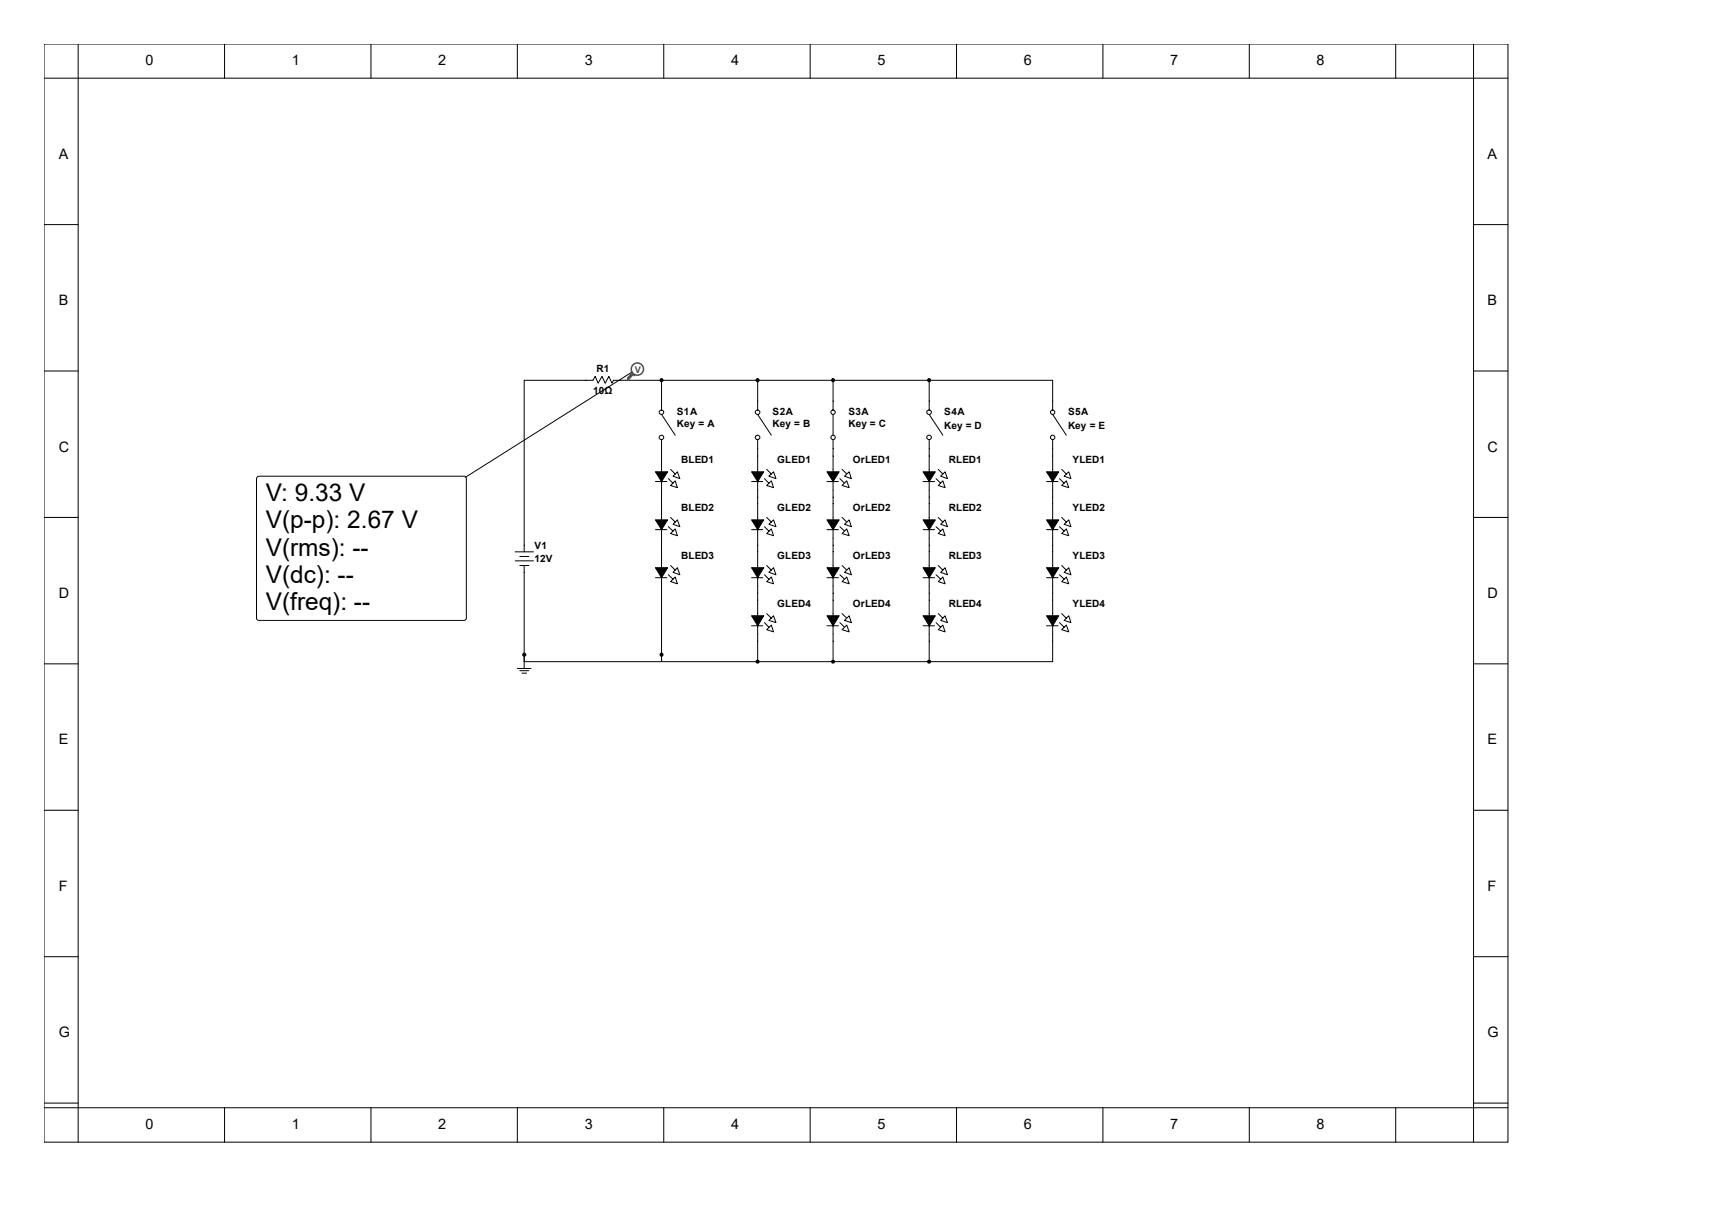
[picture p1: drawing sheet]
<svg xmlns="http://www.w3.org/2000/svg" width="297mm" height="210mm" viewBox="0 0 297 210" stroke-linecap="round" stroke-linejoin="round" font-family="sans-serif">
<g fill="none" stroke="#000" stroke-width=".17">
<path d="M7.6 7.6h254v190.5h-254zM7.6 13.6h254M13.6 7.6v190.5M39 7.6v6M64.4 7.6v6M89.8 7.6v6M115.2 7.6v6M140.6 7.6v6M166 7.6v6M191.4 7.6v6M216.8 7.6v6M242.2 7.6v6"/>
<path d="M255.7 7.6v190.5M7.6 39h6M255.7 39h5.9M7.6 64.4h6M114.8 79.1v7.1M131.5 79.1v7.1M255.7 64.4h5.9M7.6 89.8h6M89.4 95.7h3.2M89.4 97.3h3.2M90.2 96.5h1.6M90.2 98.1h1.6"/>
<path d="M90.9 94.5v1.2M90.9 98.1v1.2M113.7 83.5h2M116 83l.8 .8M116.3 84.2l.9-.8 .3 1.2zM116.3 81.4l.9 .8M116.8 82.6l.7-.8 .5 1.2zM130.4 83.5h1.9M132.6 83l.8 .8M133 84.2l.8-.8 .4 1.2zM133 81.4l.8 .8M133.4 82.6l.8-.8 .4 1.2z"/>
<path d="M143.5 83.5h2M144.5 81.4v3.6M145.7 83l.8 .8M146.1 81.4l.8 .8M255.7 89.8h5.9M7.6 115.2h6M89.8 116h2.3M90.2 116.3h1.6M90.6 116.8h.8M90.9 114.8v1.2M255.7 115.2h5.9M7.6 140.6h6"/>
<path d="M255.7 140.6h5.9M7.6 166h6M255.7 166h5.9M7.6 191.4h6M7.6 192.2h254M39 192.2v5.9M64.4 192.2v5.9M89.8 192.2v5.9M115.2 192.2v5.9M140.6 192.2v5.9M166 192.2v5.9M191.4 192.2v5.9"/>
<path d="M216.8 192.2v5.9M242.2 192.2v5.9M255.7 191.4h5.9"/>
</g>
<g fill="#000" stroke="#000" stroke-width=".17">
<path d="M113.7 81.8h2.1l-1 1.7z" fill-rule="evenodd"/>
<path d="M130.4 81.8h2.1l-1 1.7z" fill-rule="evenodd"/>
<path d="M143.5 81.8h2.1l-1.1 1.7z" fill-rule="evenodd"/>
</g>
<g fill="#fff" stroke="#000" stroke-width=".17">
<path d="M146.5 82.6l.8-.8 .4 1.2z" fill-rule="evenodd"/>
<path d="M146.1 84.2l.8-.8 .4 1.2z" fill-rule="evenodd"/>
</g>
<g fill="none" stroke="#000" stroke-width=".17">
<path d="M107.6 66h-1.2l-.2 .5-.6-1.2-.6 1.2-.5-1.2-.7 1.2-.5-1.2-.4 .7h-12v28.5M114.8 69.5v1.6M114.8 76.3v2.8M114.8 71.9l2.4 3.6M131.5 69.5v1.6M131.5 76.3v2.8M131.5 71.9l2.3 3.6M144.5 69.5v1.6M144.5 71.9v3.6M144.5 76.3v1.6M144.5 79.1v2.3M161.2 79.1v7.1"/>
<path d="M90.9 99.3v15.5M113.7 91.9h2M114.8 86.2v28.6h-23.9v-1.2M116 91.4l.8 .7M116 99.7l.8 .8M116.3 89.8l.9 .8M116.3 98.1l.9 .8M116.8 90.9l.7-.7 .5 1.2zM117.2 91.8l.3 1.1-1.2-.3zM117.5 98.5l.5 1.2-1.2-.4zM130.4 91.9h1.9M131.5 86.2v25"/>
<path d="M132.6 91.4l.8 .7M132.6 99.7l.8 .8M133 89.8l.8 .8M133 98.1l.8 .8M133.4 90.9l.8-.7 .4 1.2zM133.8 91.8l.4 1.1-1.2-.3zM134.2 98.5l.4 1.2-1.2-.4zM143.5 91.9h2M144.5 85v1.2M144.5 89.8v3.6M145.7 91.4l.8 .7M146.1 89.8l.8 .8"/>
<path d="M160.2 83.5h2M162.4 83l.8 .8M162.8 84.2l.8-.8 .4 1.2zM162.8 81.4l.8 .8M163.2 82.6l.8-.8 .4 1.2zM181.6 91.9h2M182.6 87.4v7.1M183.8 91.4l.8 .7M184.2 89.8l.8 .8M184.6 90.9l.8-.7 .4 1.2zM185 91.8l.4 1.1-1.2-.3zM113.7 100.2h2"/>
<path d="M116.3 100.9l.9-.8 .3 1.2zM130.4 100.2h1.9M130.4 108.6h1.9M132.6 108l.8 .8M133 100.9l.8-.8 .4 1.2zM133 106.4l.8 .8M133.4 107.6l.8-.8 .4 1.2zM133.8 108.4l.4 1.2-1.2-.4z"/>
<circle cx="114.8" cy="75.9" r=".39"/>
<circle cx="114.8" cy="71.5" r=".39"/>
<circle cx="131.4" cy="71.5" r=".39"/>
<circle cx="131.4" cy="75.9" r=".39"/>
<circle cx="144.5" cy="75.9" r=".38"/>
<circle cx="144.5" cy="71.5" r=".38"/>
</g>
<g fill="#000" stroke="#000" stroke-width=".17">
<path d="M113.7 90.2h2.1l-1 1.7z" fill-rule="evenodd"/>
<path d="M113.7 98.5h2.1l-1 1.7z" fill-rule="evenodd"/>
<path d="M130.4 90.2h2.1l-1 1.7z" fill-rule="evenodd"/>
<path d="M130.4 98.5h2.1l-1 1.7z" fill-rule="evenodd"/>
<path d="M143.5 90.2h2.1l-1.1 1.7z" fill-rule="evenodd"/>
<path d="M160.2 81.8h2.1l-1.1 1.7z" fill-rule="evenodd"/>
<path d="M181.6 90.2h2.1l-1.1 1.7z" fill-rule="evenodd"/>
<path d="M130.4 106.8h2.1l-1 1.8z" fill-rule="evenodd"/>
<circle cx="91" cy="113.6" r=".28"/>
<circle cx="114.8" cy="113.6" r=".27"/>
</g>
<g fill="#fff" stroke="#000" stroke-width=".17">
<path d="M146.5 90.9l.8-.7 .4 1.2z" fill-rule="evenodd"/>
<path d="M146.1 92.6l.8-.8 .4 1.1z" fill-rule="evenodd"/>
</g>
<path d="M144.5 87.4v2.4M144.5 93.4v1.1M144.5 98.1v3.6M145.7 99.7l.8 .8M146.1 98.1l.8 .8M143.5 100.2h2" fill="none" stroke="#000" stroke-width=".17"/>
<path d="M143.5 98.5h2.1l-1.1 1.7z" fill-rule="evenodd" fill="#000" stroke="#000" stroke-width=".17"/>
<g fill="#fff" stroke="#000" stroke-width=".17">
<path d="M146.5 99.3l.8-.8 .4 1.2z" fill-rule="evenodd"/>
<path d="M146.1 100.9l.8-.8 .4 1.2z" fill-rule="evenodd"/>
</g>
<path d="M144.5 95.7v2.4M143.5 108.6h2M144.5 101.7v1.2M144.5 106.4v3.6M145.7 108l.8 .8M146.1 106.4l.8 .8" fill="none" stroke="#000" stroke-width=".17"/>
<path d="M143.5 106.8h2.1l-1.1 1.8z" fill-rule="evenodd" fill="#000" stroke="#000" stroke-width=".17"/>
<g fill="#fff" stroke="#000" stroke-width=".17">
<path d="M146.5 107.6l.8-.8 .4 1.2z" fill-rule="evenodd"/>
<path d="M146.1 109.2l.8-.8 .4 1.2z" fill-rule="evenodd"/>
</g>
<g fill="none" stroke="#000" stroke-width=".17">
<path d="M107.6 66h7.2v3.5M114.8 66h29.7M131.5 66v3.5M144.5 66h38.1v5.1M144.5 66v3.5M144.5 77.9v1.2M161.2 66v5.1M161.2 76.3v2.8M161.2 71.9l2.4 3.6M182.6 76.3v11.1M182.6 71.9l2.4 3.6M144.5 86.2v1.2"/>
<path d="M144.5 94.5v1.2M160.2 91.9h2M161.2 86.2v28.6h-16.7M162.4 91.4l.8 .7M162.4 99.7l.8 .8M162.8 89.8l.8 .8M162.8 98.1l.8 .8M163.2 90.9l.8-.7 .4 1.2zM163.6 91.8l.4 1.1-1.2-.3zM164 98.5l.4 1.2-1.2-.4zM181.6 83.5h2M182.6 94.5v20.3h-21.4"/>
<path d="M183.8 99.7l.8 .8M183.8 83l.8 .8M184.2 98.1l.8 .8M184.2 81.4l.8 .8M184.6 82.6l.8-.8 .4 1.2zM185 83.4l.4 1.2-1.2-.4zM185.4 98.5l.4 1.2-1.2-.4zM131.5 111.2v3.6h-16.7v-1.2M144.5 110v4.8h-13M144.5 102.9v3.5M160.2 100.2h2M160.2 108.6h2"/>
<path d="M162.4 108l.8 .8M162.8 100.9l.8-.8 .4 1.2zM162.8 106.4l.8 .8M163.6 108.4l.4 1.2-1.2-.4zM164 106.8l.4 1.2-1.2-.4zM181.6 100.2h2M181.6 108.6h2M183.8 108l.8 .8M184.2 106.4l.8 .8M185 100.1l.4 1.2-1.2-.4zM185 108.4l.4 1.2-1.2-.4zM185.4 106.8l.4 1.2-1.2-.4z"/>
<circle cx="161.2" cy="75.9" r=".39"/>
<circle cx="161.2" cy="71.5" r=".39"/>
<circle cx="182.6" cy="71.5" r=".38"/>
<circle cx="182.6" cy="75.9" r=".38"/>
</g>
<g fill="#000" stroke="#000" stroke-width=".17">
<path d="M160.2 90.2h2.1l-1.1 1.7z" fill-rule="evenodd"/>
<path d="M160.2 98.5h2.1l-1.1 1.7z" fill-rule="evenodd"/>
<path d="M181.6 98.5h2.1l-1.1 1.7z" fill-rule="evenodd"/>
<path d="M181.6 81.8h2.1l-1.1 1.7z" fill-rule="evenodd"/>
<path d="M160.2 106.8h2.1l-1.1 1.8z" fill-rule="evenodd"/>
<path d="M181.6 106.8h2.1l-1.1 1.8z" fill-rule="evenodd"/>
<circle cx="114.8" cy="65.9" r=".27"/>
<circle cx="131.4" cy="65.9" r=".28"/>
<circle cx="144.5" cy="65.9" r=".27"/>
<circle cx="161.2" cy="65.9" r=".28"/>
<circle cx="131.4" cy="114.8" r=".27"/>
<circle cx="144.5" cy="114.8" r=".26"/>
<circle cx="161.2" cy="114.8" r=".27"/>
</g>
<path d="M44.7 82.7h36l.2 .3v24.4l-.4 .2h-35.8l-.2-.4v-24.2z" fill-rule="evenodd" fill="#fff" stroke="#000" stroke-width=".17"/>
<path d="M110.5 64l-29.7 18.8" fill="none" stroke="#000" stroke-width=".17"/>
<path d="M109.5 64.8l.3 .3-.9 .9v-.4z" fill-rule="evenodd" fill="#505050"/>
<path d="M109.5 64.8l.3 .3-.9 .9v-.4z" fill="none" stroke="#505050" stroke-width=".17"/>
<path d="M109.5 64.5l.7 .6-.2 .1z" fill-rule="evenodd" fill="#505050"/>
<path d="M109.5 64.5l.7 .6-.2 .1z" fill="none" stroke="#505050" stroke-width=".17"/>
<circle cx="110.6" cy="64" r="1.06" fill="#fff"/>
<circle cx="110.6" cy="64" r="1.06" fill="none" stroke="#505050" stroke-width=".26"/>
<g font-size="4.2">
<text x="46.1" y="86.8">V: 9.33 V</text>
<text x="46.1" y="91.6">V(p-p): 2.67 V</text>
<text x="46.1" y="96.4">V(rms): --</text>
<text x="46.1" y="101.1">V(dc): --</text>
<text x="46.1" y="105.9">V(freq): --</text>
</g>
<g font-size="2.5">
<text x="25.2" y="11.2">0</text>
<text x="50.6" y="11.2">1</text>
<text x="76" y="11.2">2</text>
<text x="101.4" y="11.2">3</text>
<text x="126.8" y="11.2">4</text>
<text x="152.2" y="11.2">5</text>
<text x="177.6" y="11.2">6</text>
<text x="203" y="11.2">7</text>
<text x="228.4" y="11.2">8</text>
<text x="10.2" y="27.5">A</text>
<text x="258.1" y="27.5">A</text>
<text x="10.2" y="52.9">B</text>
<text x="258.1" y="52.9">B</text>
<text x="10.2" y="78.3">C</text>
<text x="258.1" y="78.3">C</text>
<text x="10.2" y="103.7">D</text>
<text x="258.1" y="103.7">D</text>
<text x="10.2" y="129.1">E</text>
<text x="258.1" y="129.1">E</text>
<text x="10.2" y="154.5">F</text>
<text x="258.1" y="154.5">F</text>
<text x="10.2" y="179.9">G</text>
<text x="258.1" y="179.9">G</text>
<text x="25.2" y="195.8">0</text>
<text x="50.6" y="195.8">1</text>
<text x="76" y="195.8">2</text>
<text x="101.4" y="195.8">3</text>
<text x="126.8" y="195.8">4</text>
<text x="152.2" y="195.8">5</text>
<text x="177.6" y="195.8">6</text>
<text x="203" y="195.8">7</text>
<text x="228.4" y="195.8">8</text>
</g>
<g font-size="1.7">
<text x="103.5" y="64.5">R1</text>
<text x="102.9" y="68.3">10Ω</text>
<text x="117.4" y="72">S1A</text>
<text x="117.4" y="74.1">Key = A</text>
<text x="134" y="72">S2A</text>
<text x="134" y="74.1">Key = B</text>
<text x="147.2" y="72">S3A</text>
<text x="147.2" y="74.1">Key = C</text>
<text x="163.8" y="72">S4A</text>
<text x="163.8" y="74.4">Key = D</text>
<text x="185.3" y="72">S5A</text>
<text x="185.3" y="74.4">Key = E</text>
<text x="118.2" y="80.4">ΒLED1</text>
<text x="134.8" y="80.4">GLED1</text>
<text x="148" y="80.4">OrLED1</text>
<text x="164.6" y="80.4">RLED1</text>
<text x="186.1" y="80.4">YLED1</text>
<text x="118.2" y="88.7">ΒLED2</text>
<text x="134.8" y="88.7">GLED2</text>
<text x="148" y="88.7">OrLED2</text>
<text x="164.6" y="88.7">RLED2</text>
<text x="186.1" y="88.7">YLED2</text>
<text x="92.8" y="95.3">V1</text>
<text x="92.8" y="97.4">12V</text>
<text x="118.2" y="97">ΒLED3</text>
<text x="134.8" y="97">GLED3</text>
<text x="148" y="97">OrLED3</text>
<text x="164.6" y="97">RLED3</text>
<text x="186.1" y="97">YLED3</text>
<text x="134.8" y="105.4">GLED4</text>
<text x="148" y="105.4">OrLED4</text>
<text x="164.6" y="105.4">RLED4</text>
<text x="186.1" y="105.4">YLED4</text>
</g>
<text font-size="1.6" fill="#505050" x="110.2" y="64.7">V</text>
</svg>
